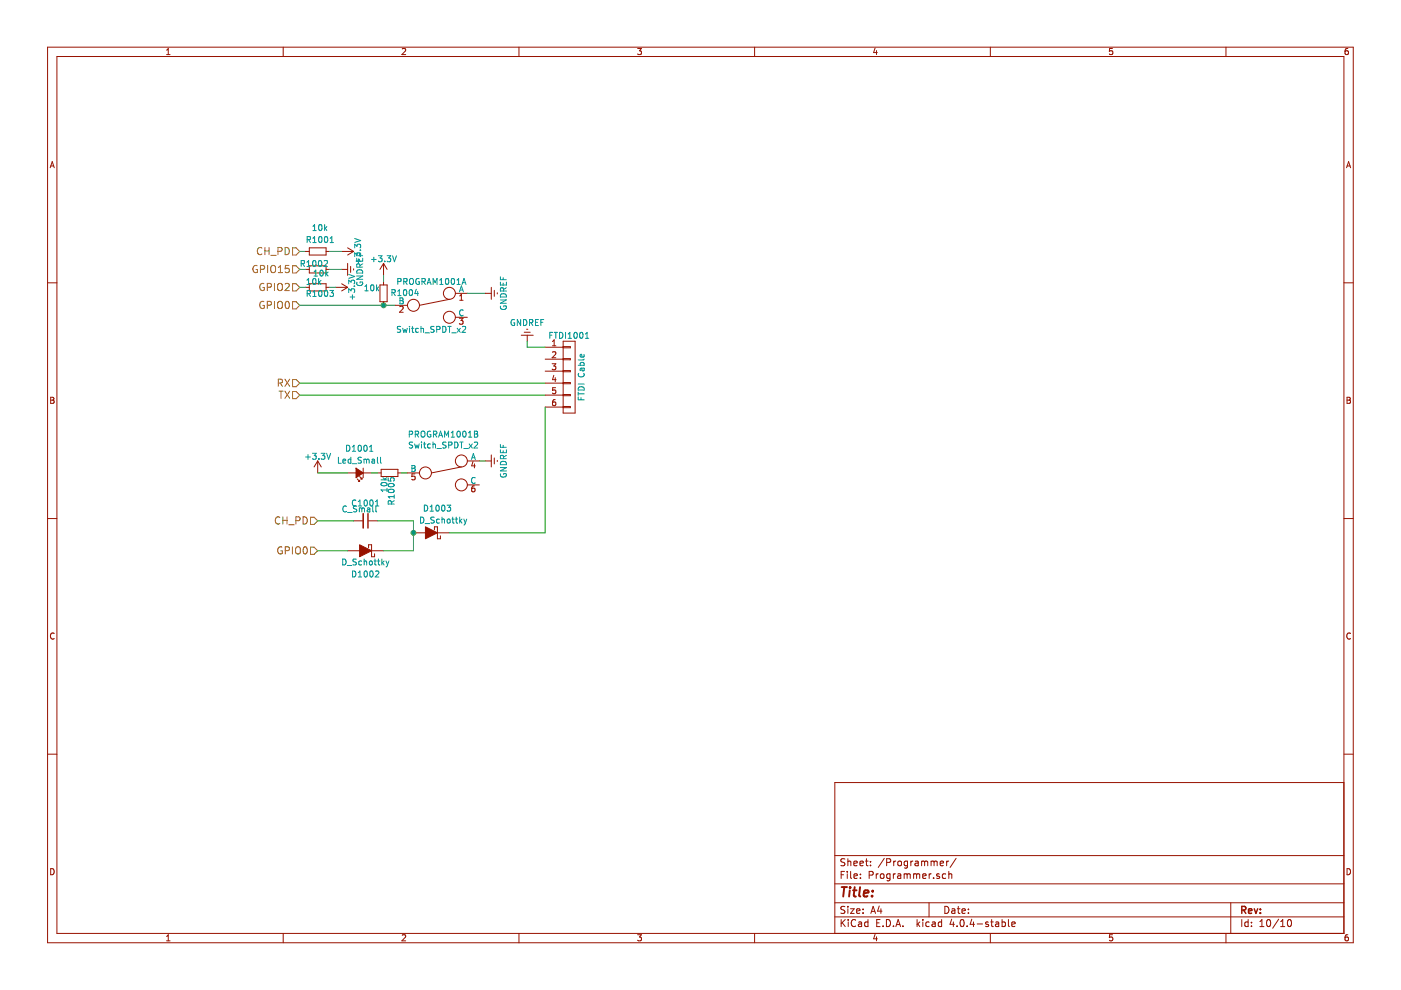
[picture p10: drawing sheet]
EESchema Schematic File Version 2
LIBS:power
LIBS:device
LIBS:transistors
LIBS:conn
LIBS:linear
LIBS:regul
LIBS:74xx
LIBS:cmos4000
LIBS:adc-dac
LIBS:memory
LIBS:xilinx
LIBS:microcontrollers
LIBS:dsp
LIBS:microchip
LIBS:analog_switches
LIBS:motorola
LIBS:texas
LIBS:intel
LIBS:audio
LIBS:interface
LIBS:digital-audio
LIBS:philips
LIBS:display
LIBS:cypress
LIBS:siliconi
LIBS:opto
LIBS:atmel
LIBS:contrib
LIBS:valves
LIBS:HouseParts
LIBS:ESP8266
LIBS:relays
LIBS:g5v2
LIBS:LED_Alarm-cache
EELAYER 25 0
EELAYER END
$Descr A4 11693 8268
encoding utf-8
Sheet 10 10
Title ""
Date ""
Rev ""
Comp ""
Comment1 ""
Comment2 ""
Comment3 ""
Comment4 ""
$EndDescr
Text HLabel 2500 2250 0    60   Input ~ 0
GPIO15
Text HLabel 2500 2400 0    60   Input ~ 0
GPIO2
Text HLabel 2500 2550 0    60   Input ~ 0
GPIO0
Text HLabel 2500 3300 0    60   Input ~ 0
TX
Text HLabel 2500 3200 0    60   Input ~ 0
RX
Text HLabel 2500 2100 0    60   Input ~ 0
CH_PD
$Comp
L GNDREF #PWR073
U 1 1
P 2850 2250
F 0 "#PWR073" H 2850 2000 50  0001 C CNN
F 1 "GNDREF" H 2850 2100 50  0000 C CNN
F 2 "" H 2850 2250 50  0000 C CNN
F 3 "" H 2850 2250 50  0000 C CNN
	1    2850 2250
	0    -1   -1   0   
$EndComp
$Comp
L R_Small R1003
U 1 1
P 2650 2400
F 0 "R1003" V 2700 2300 50  0000 L CNN
F 1 "10k" V 2600 2300 50  0000 L CNN
F 2 "Resistors_SMD:R_0603_HandSoldering" H 2650 2400 50  0001 C CNN
F 3 "" H 2650 2400 50  0000 C CNN
	1    2650 2400
	0    1    1    0   
$EndComp
$Comp
L +3.3V #PWR074
U 1 1
P 2800 2400
F 0 "#PWR074" H 2800 2250 50  0001 C CNN
F 1 "+3.3V" H 2800 2540 50  0000 C CNN
F 2 "" H 2800 2400 50  0000 C CNN
F 3 "" H 2800 2400 50  0000 C CNN
	1    2800 2400
	0    1    1    0   
$EndComp
Wire Wire Line
	2800 2400 2750 2400
Wire Wire Line
	2550 2400 2500 2400
$Comp
L R_Small R1002
U 1 1
P 2650 2250
F 0 "R1002" V 2600 2100 50  0000 L CNN
F 1 "10k" V 2680 2210 50  0000 L CNN
F 2 "Resistors_SMD:R_0603_HandSoldering" H 2650 2250 50  0001 C CNN
F 3 "" H 2650 2250 50  0000 C CNN
	1    2650 2250
	0    1    1    0   
$EndComp
Wire Wire Line
	2850 2250 2750 2250
Wire Wire Line
	2550 2250 2500 2250
$Comp
L R_Small R1004
U 1 1
P 3200 2450
F 0 "R1004" H 2900 2450 50  0000 L CNN
F 1 "10k" H 3230 2410 50  0000 L CNN
F 2 "Resistors_SMD:R_0603_HandSoldering" H 3200 2450 50  0001 C CNN
F 3 "" H 3200 2450 50  0000 C CNN
	1    3200 2450
	-1   0    0    1   
$EndComp
Wire Wire Line
	2500 2550 3300 2550
$Comp
L +3.3V #PWR075
U 1 1
P 3200 2300
F 0 "#PWR075" H 3200 2150 50  0001 C CNN
F 1 "+3.3V" H 3200 2440 50  0000 C CNN
F 2 "" H 3200 2300 50  0000 C CNN
F 3 "" H 3200 2300 50  0000 C CNN
	1    3200 2300
	1    0    0    -1  
$EndComp
Wire Wire Line
	3200 2300 3200 2350
$Comp
L +3.3V #PWR076
U 1 1
P 2850 2100
F 0 "#PWR076" H 2850 1950 50  0001 C CNN
F 1 "+3.3V" H 2850 2240 50  0000 C CNN
F 2 "" H 2850 2100 50  0000 C CNN
F 3 "" H 2850 2100 50  0000 C CNN
	1    2850 2100
	0    1    1    0   
$EndComp
Wire Wire Line
	2550 2100 2500 2100
$Comp
L Switch_SPDT_x2 PROGRAM1001
U 1 1
P 3600 2550
F 0 "PROGRAM1001" H 3600 2750 50  0000 C CNN
F 1 "Switch_SPDT_x2" H 3600 2350 50  0000 C CNN
F 2 "HouseFootprints:SW_PUSH_DPDT" H 3600 2550 50  0001 C CNN
F 3 "" H 3600 2550 50  0000 C CNN
F 4 "No" H 3600 2550 60  0001 C CNN "Critical"
	1    3600 2550
	1    0    0    -1  
$EndComp
Connection ~ 3200 2550
Wire Wire Line
	3900 2450 4050 2450
$Comp
L GNDREF #PWR077
U 1 1
P 4050 2450
F 0 "#PWR077" H 4050 2200 50  0001 C CNN
F 1 "GNDREF" H 4050 2300 50  0000 C CNN
F 2 "" H 4050 2450 50  0000 C CNN
F 3 "" H 4050 2450 50  0000 C CNN
	1    4050 2450
	0    -1   -1   0   
$EndComp
Wire Wire Line
	2500 3300 4550 3300
$Comp
L R_Small R1001
U 1 1
P 2650 2100
F 0 "R1001" V 2550 2000 50  0000 L CNN
F 1 "10k" V 2450 2050 50  0000 L CNN
F 2 "Resistors_SMD:R_0603_HandSoldering" H 2650 2100 50  0001 C CNN
F 3 "" H 2650 2100 50  0000 C CNN
	1    2650 2100
	0    1    1    0   
$EndComp
Wire Wire Line
	2750 2100 2850 2100
$Comp
L CONN_01X06 FTDI1001
U 1 1
P 4750 3150
F 0 "FTDI1001" H 4750 3500 50  0000 C CNN
F 1 "FTDI Cable" V 4850 3150 50  0000 C CNN
F 2 "Pin_Headers:Pin_Header_Straight_1x06" H 4750 3150 50  0001 C CNN
F 3 "" H 4750 3150 50  0000 C CNN
F 4 "No" H 4750 3150 60  0001 C CNN "Critical"
	1    4750 3150
	1    0    0    -1  
$EndComp
$Comp
L GNDREF #PWR078
U 1 1
P 4400 2850
F 0 "#PWR078" H 4400 2600 50  0001 C CNN
F 1 "GNDREF" H 4400 2700 50  0000 C CNN
F 2 "" H 4400 2850 50  0000 C CNN
F 3 "" H 4400 2850 50  0000 C CNN
	1    4400 2850
	-1   0    0    1   
$EndComp
Wire Wire Line
	2500 3200 4550 3200
Wire Wire Line
	4400 2850 4400 2900
Wire Wire Line
	4400 2900 4550 2900
$Comp
L +3.3V #PWR079
U 1 1
P 2650 3950
F 0 "#PWR079" H 2650 3800 50  0001 C CNN
F 1 "+3.3V" H 2650 4090 50  0000 C CNN
F 2 "" H 2650 3950 50  0000 C CNN
F 3 "" H 2650 3950 50  0000 C CNN
	1    2650 3950
	1    0    0    -1  
$EndComp
$Comp
L Led_Small D1001
U 1 1
P 3000 3950
F 0 "D1001" H 3000 3750 50  0000 C CNN
F 1 "Led_Small" H 3000 3850 50  0000 C CNN
F 2 "LEDs:LED_0603" H 3000 3837 50  0001 C CNN
F 3 "" V 3000 3950 50  0000 C CNN
	1    3000 3950
	-1   0    0    1   
$EndComp
$Comp
L R_Small R1005
U 1 1
P 3250 3950
F 0 "R1005" H 3280 3970 50  0000 L CNN
F 1 "10k" H 3280 3910 50  0000 L CNN
F 2 "Resistors_SMD:R_0603_HandSoldering" H 3250 3950 50  0001 C CNN
F 3 "" H 3250 3950 50  0000 C CNN
	1    3250 3950
	0    1    1    0   
$EndComp
$Comp
L GNDREF #PWR080
U 1 1
P 4050 3850
F 0 "#PWR080" H 4050 3600 50  0001 C CNN
F 1 "GNDREF" H 4050 3700 50  0000 C CNN
F 2 "" H 4050 3850 50  0000 C CNN
F 3 "" H 4050 3850 50  0000 C CNN
	1    4050 3850
	0    -1   -1   0   
$EndComp
Wire Wire Line
	4050 3850 4000 3850
Wire Wire Line
	3400 3950 3350 3950
Wire Wire Line
	3150 3950 3100 3950
Wire Wire Line
	2650 3950 2900 3950
Text HLabel 2650 4350 0    60   Input ~ 0
CH_PD
Text HLabel 2650 4600 0    60   Input ~ 0
GPIO0
$Comp
L C_Small C1001
U 1 1
P 3050 4350
F 0 "C1001" V 2900 4350 50  0000 C CNN
F 1 "C_Small" V 2950 4300 50  0000 C CNN
F 2 "Capacitors_SMD:C_0603_HandSoldering" V 2913 4350 50  0001 C CNN
F 3 "" H 3050 4350 50  0000 C CNN
	1    3050 4350
	0    1    1    0   
$EndComp
$Comp
L D_Schottky D1002
U 1 1
P 3050 4600
F 0 "D1002" H 3050 4800 50  0000 C CNN
F 1 "D_Schottky" H 3050 4700 50  0000 C CNN
F 2 "Diodes_SMD:SOD-323" H 3050 4476 50  0001 C CNN
F 3 "" H 3050 4600 50  0000 C CNN
	1    3050 4600
	-1   0    0    1   
$EndComp
$Comp
L D_Schottky D1003
U 1 1
P 3600 4450
F 0 "D1003" H 3550 4250 50  0000 C CNN
F 1 "D_Schottky" H 3500 4350 50  0000 C CNN
F 2 "Diodes_SMD:SOD-323" H 3600 4326 50  0001 C CNN
F 3 "" H 3600 4450 50  0000 C CNN
	1    3600 4450
	-1   0    0    1   
$EndComp
Wire Wire Line
	2650 4350 2950 4350
Wire Wire Line
	2650 4600 2900 4600
Wire Wire Line
	3450 4600 3200 4600
Wire Wire Line
	3450 4350 3450 4600
Wire Wire Line
	3150 4350 3450 4350
Connection ~ 3450 4450
Wire Wire Line
	3750 4450 4550 4450
Wire Wire Line
	4550 4450 4550 3400
$Comp
L Switch_SPDT_x2 PROGRAM1001
U 2 1
P 3700 3950
F 0 "PROGRAM1001" H 3700 4275 50  0000 C CNN
F 1 "Switch_SPDT_x2" H 3700 4184 50  0000 C CNN
F 2 "" H 3700 3950 50  0000 C CNN
F 3 "" H 3700 3950 50  0000 C CNN
F 4 "No" H 3700 3950 60  0001 C CNN "Critical"
	2    3700 3950
	1    0    0    -1  
$EndComp
$EndSCHEMATC
